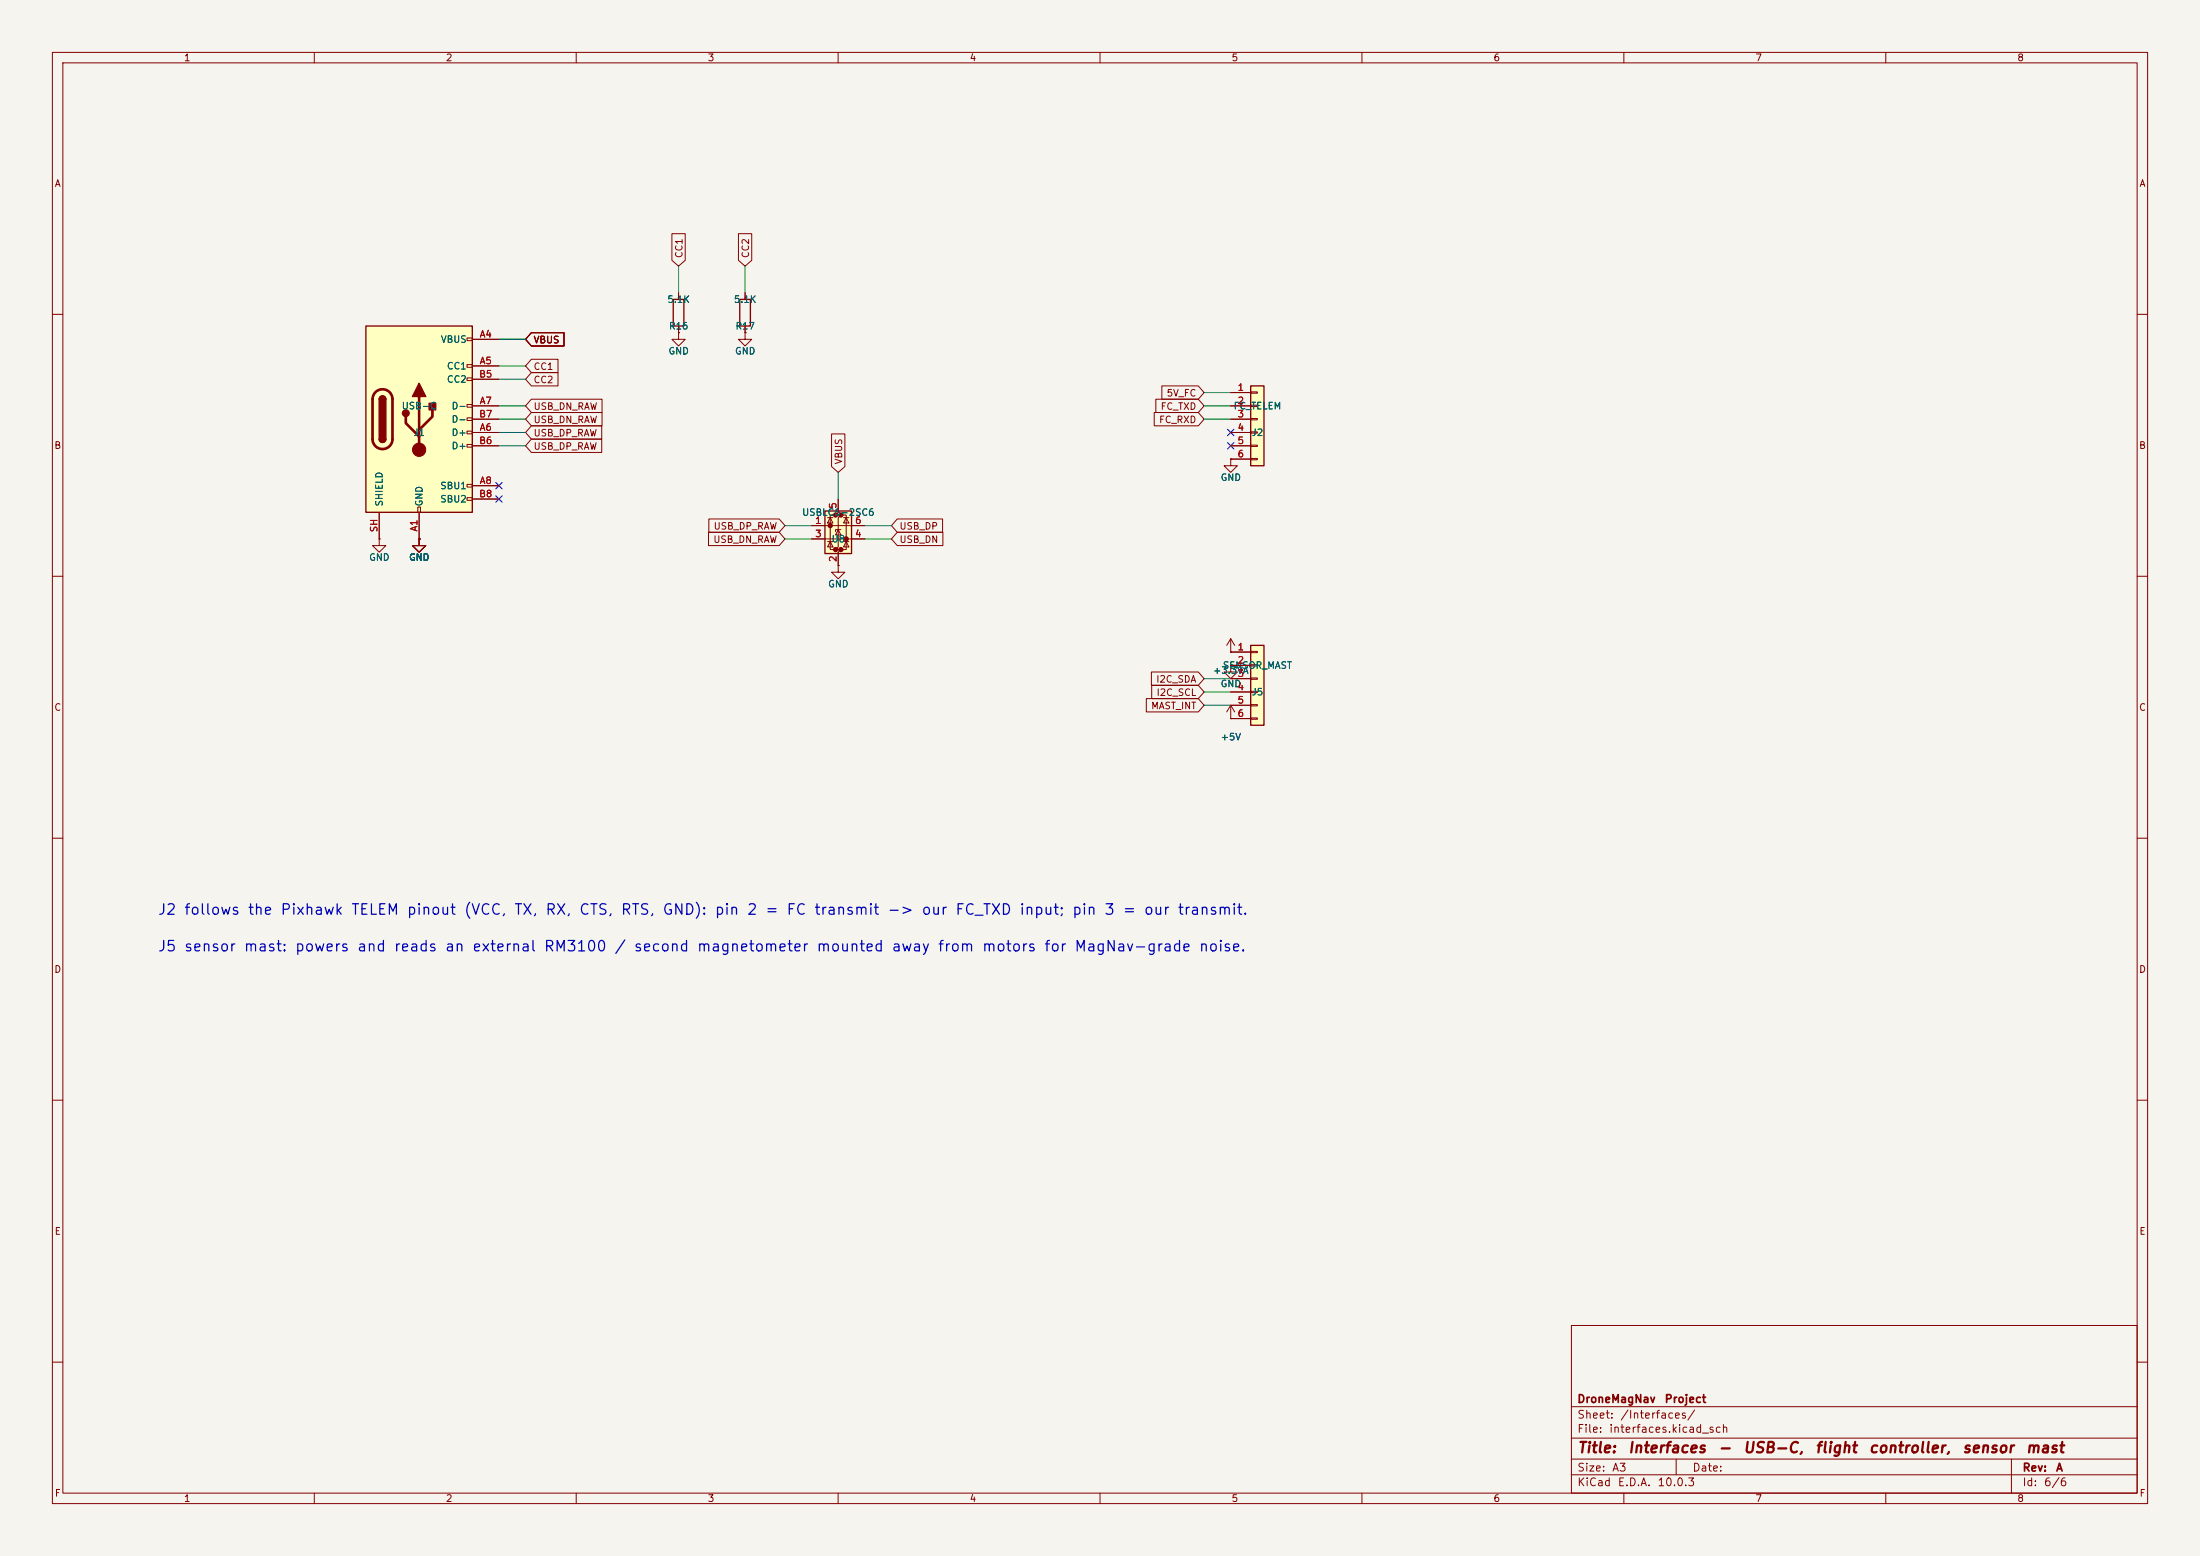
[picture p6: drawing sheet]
<svg xmlns="http://www.w3.org/2000/svg" width="420mm" height="297mm" viewBox="0 0 420 297" stroke-linecap="round" stroke-linejoin="round" font-family="sans-serif">
<path d="M0 0h420v297h-420z" fill="#f5f4ef" stroke="#f5f4ef" stroke-width=".19"/>
<g fill="none" stroke="#840000" stroke-width=".19">
<path d="M10 10h400v277h-400zM12 12h396v273h-396zM60 10v2M110 10v2M160 10v2M210 10v2M260 10v2M310 10v2M360 10v2M10 60h2M408 60h2M10 110h2"/>
<path d="M80 102.9v1.2h1.3l-1.3 1.3-1.3-1.3h1.3M80 102.9h.1M408 110h2M10 160h2M408 160h2M10 210h2M408 210h2M300 253h108v32h-108zM10 260h2M300 278.5h108M300 274.5h108M300 268.5h108"/>
<path d="M320 278.5v3M384 278.5v6.5M408 260h2M60 285v2M110 285v2M160 285v2M210 285v2M260 285v2M300 281.5h108M310 285v2M360 285v2"/>
</g>
<path d="M238.8 123.2h2.5v15.2h-2.5z" fill="#ffffc2"/>
<path d="M238.8 123.2h2.5v15.2h-2.5z" fill="none" stroke="#840000" stroke-width=".25"/>
<g fill="none" stroke="#840000" stroke-width=".19">
<path d="M72.4 102.9v1.2h1.3l-1.3 1.3-1.3-1.3h1.3M72.4 102.9h.1M80 102.9v1.2h1.3l-1.3 1.3-1.3-1.3h1.3M80 102.9h.1M160 108v1.2h1.3l-1.3 1.3-1.3-1.3h1.3M160 108h.1M234.9 137.2h.1M234.9 124.5h3.9M234.9 127h3.9M234.9 129.5h3.9M234.9 132.1h3.9M234.9 134.6h3.9"/>
<path d="M234.9 137.2h3.9M234.9 134.6l-.7 1.3M234.9 134.6l.8 1.3M234.9 134.6v2.6M238.8 124.3h1.2v.3h-1.2zM238.8 126.9h1.2v.2h-1.2zM238.8 129.4h1.2v.3h-1.2zM238.8 132h1.2v.2h-1.2zM238.8 134.5h1.2v.2h-1.2zM238.8 137h1.2v.3h-1.2z"/>
</g>
<path d="M157.5 97.5h5.1v8.2h-5.1z" fill="#ffffc2"/>
<g fill="#840000" stroke="#840000" stroke-width=".51">
<circle cx="158.5" cy="100.3" r=".25"/>
<circle cx="159.5" cy="98.3" r=".25"/>
<circle cx="159.5" cy="104.9" r=".25"/>
<circle cx="160.5" cy="98.3" r=".25"/>
<circle cx="160.5" cy="104.9" r=".25"/>
<circle cx="161.5" cy="102.9" r=".25"/>
</g>
<g fill="none" stroke="#840000" stroke-width=".19">
<path d="M158 98.8h1M158.5 98.8l.5 1h-1zM159.5 98.3h-1v6.6h1M160 95.3v2.5l-.5 .5h1l-.5 .5v5.6l-.5 .5h1l-.5 .5v2.6M160.5 98.3h1v6.6h-1M161 98.8h1.1M161.5 98.8l.6 1h-1.1zM234.9 87.6v1.3h1.3l-1.3 1.3-1.2-1.3h1.2M234.9 87.6h.1M154.9 100.3h10.2M154.9 102.9h10.2M158 103.4h1"/>
<path d="M158.5 103.4l.5 1h-1zM160 101.1l.5 1h-1zM160.5 101.1h-1v.4M161 103.4h1.1M161.5 103.4l.6 1h-1.1zM234.9 127v1.3h1.3l-1.3 1.2-1.2-1.2h1.2M234.9 127h.1M234.9 124.5h.1M234.9 121.9l-.7 1.3M234.9 121.9l.8 1.3M234.9 121.9v2.6"/>
</g>
<path d="M157.5 97.5h5.1v8.2h-5.1z" fill="none" stroke="#840000" stroke-width=".25"/>
<path d="M238.8 73.7h2.5v15.2h-2.5z" fill="#ffffc2"/>
<path d="M238.8 73.7h2.5v15.2h-2.5z" fill="none" stroke="#840000" stroke-width=".25"/>
<path d="M234.9 74.9h3.9M234.9 77.5h3.9M238.8 74.8h1.2v.3h-1.2zM238.8 77.3h1.2v.3h-1.2zM238.8 79.9h1.2v.2h-1.2zM234.9 80h3.9M234.9 82.6h3.9M234.9 85.1h3.9M234.9 87.6h3.9M238.8 82.4h1.2v.3h-1.2zM238.8 85h1.2v.2h-1.2zM238.8 87.5h1.2v.3h-1.2z" fill="none" stroke="#840000" stroke-width=".19"/>
<path d="M69.8 62.2h20.4v35.6h-20.4z" fill="#ffffc2"/>
<g fill="none" stroke="#840000" stroke-width=".19">
<path d="M128.3 44.6h2.5v5.1l-1.3 1.1-1.2-1.1zM129.5 55.9v1.3M141 44.6h2.5v5.1l-1.3 1.1-1.2-1.1zM142.2 55.9v1.3M89.2 64.5h1v.5h-1zM89.2 69.6h1v.5h-1zM89.2 72.1h1v.5h-1zM89.2 77.2h1v.5h-1zM89.2 79.8h1v.5h-1zM90.2 64.8h5M90.2 69.9h5M90.2 77.5h5"/>
<path d="M90.2 72.4h5M101.4 71.1h5.1v2.6h-5.1l-1.1-1.3zM101.4 68.6h5.1v2.5h-5.1l-1.1-1.2zM101.4 63.5h6.3v2.5h-6.3l-1.1-1.2zM101.4 76.2h13.5v2.5h-13.5l-1.1-1.2zM101.4 78.7h13.5v2.6h-13.5l-1.1-1.3zM129.5 63.5v1.3h1.3l-1.3 1.2-1.2-1.2h1.2M129.5 63.5h.1M129.5 62.2v1.3M142.2 63.5v1.3h1.3l-1.3 1.2-1.2-1.2h1.2M142.2 63.5h.1M142.2 62.2v1.3"/>
<path d="M220.3 78.7h8.5l1.1 1.3-1.1 1.3h-8.5zM220.7 76.2h8.1l1.1 1.3-1.1 1.2h-8.1zM221.8 73.7h7l1.1 1.2-1.1 1.3h-7zM234.9 77.5h3.9M234.9 74.9h3.9M72.4 97.8v5.1M79.8 96.8h.5v1h-.5zM80 97.8v5.1M89.2 82.3h1v.5h-1zM89.2 84.8h1v.5h-1zM89.2 92.5h1v.5h-1zM89.2 95h1v.5h-1z"/>
<path d="M90.2 82.6h5M90.2 92.7h5M90.2 85.1h5M90.2 80h5M90.2 95.3h5M101.4 81.3h13.5v2.5h-13.5l-1.1-1.2zM101.4 83.8h13.5v2.6h-13.5l-1.1-1.3zM135.3 99.1h13.4l1.2 1.2-1.2 1.3h-13.4zM158.7 82.8h2.6v6.3l-1.3 1.1-1.3-1.1zM160 95.3v2.5M171.3 99.1h8.6v2.5h-8.6l-1.1-1.3zM234.9 87.6h.1"/>
<path d="M234.9 82.6h3.9M234.9 85.1h3.9M234.9 80h3.9M234.9 87.6h3.9M72.4 102.9h.1M80 102.9h.1M135.3 101.6h13.4l1.2 1.3-1.2 1.2h-13.4zM154.9 100.3h2.6M154.9 102.9h2.6M160 108h.1M160 105.4v2.6M162.6 100.3h2.5"/>
<path d="M162.6 102.9h2.5M171.3 101.6h8.7v2.5h-8.7l-1.1-1.2zM218.8 133.3h10l1.1 1.3-1.1 1.3h-10zM219.8 128.3h9l1.1 1.2-1.1 1.3h-9zM219.9 130.8h8.9l1.1 1.3-1.1 1.3h-8.9zM234.9 137.2h.1M234.9 124.5h.1M234.9 127h.1M234.9 124.5h3.9M234.9 127h3.9M234.9 129.5h3.9M234.9 132.1h3.9"/>
<path d="M234.9 134.6h3.9M234.9 137.2h3.9"/>
</g>
<path d="M128.5 57.2h2.1v5h-2.1zM141.2 57.2h2.1v5h-2.1zM69.8 62.2h20.4v35.6h-20.4zM72.4 76.2a.64 .64 0 0 1 .6-.6 .64 .64 0 0 1 .7 .6M72.4 83.8a.64 .64 0 0 0 .6 .7 .64 .64 0 0 0 .7-.7" fill="none" stroke="#840000" stroke-width=".25"/>
<path d="M71.7 74.9a1.9 1.9 0 0 1 2-.5 1.9 1.9 0 0 1 1.2 1.8v7.6a1.91 1.91 0 0 1-1.9 1.9 1.91 1.91 0 0 1-1.9-1.9v-7.7l.2-.7zM77.5 79.5v1.3l2.5 2.5M80 75.7v10.2M82.5 78.2v1.3l-2.5 2.5" fill="none" stroke="#840000" stroke-width=".51"/>
<g fill="#840000" stroke="#840000" stroke-width=".25">
<path d="M72.4 76.2h1.3v7.6h-1.3z"/>
<path d="M72.6 75.8a.64 .64 0 0 1 .7-.2 .64 .64 0 0 1 .4 .6h-1.3z"/>
<path d="M72.4 83.8h1.3a.64 .64 0 0 1-.7 .7 .64 .64 0 0 1-.6-.7z"/>
<path d="M80 73.2l1.3 2.5h-2.6z"/>
<path d="M81.9 77h1.3v1.2h-1.3z"/>
<circle cx="77.5" cy="78.9" r=".63"/>
</g>
<circle cx="80" cy="85.9" r="1.27" fill="#840000" stroke="#840000" stroke-width=".19"/>
<g fill="none" stroke="#009600" stroke-width=".19">
<path d="M129.5 50.8v5.1M142.2 50.8v5.1M95.2 77.5h5.1M95.2 64.8h5.1M95.2 69.9h5.1M95.2 72.4h5.1M229.9 77.5h5M229.9 74.9h5M95.2 82.6h5.1M95.2 85.1h5.1M95.2 80h5.1M160 90.2v5.1"/>
<path d="M229.9 80h5M149.9 102.9h5M149.9 100.3h5M165.1 102.9h5.1M165.1 100.3h5.1M229.9 129.5h5M229.9 132.1h5M229.9 134.6h5"/>
</g>
<path d="M94.6 92.1l1.3 1.2M94.6 94.6l1.3 1.3M95.9 92.1l-1.3 1.2M95.9 94.6l-1.3 1.3M234.3 84.5l1.3 1.2M234.3 81.9l1.3 1.3M235.6 84.5l-1.3 1.2M235.6 81.9l-1.3 1.3" fill="none" stroke="#000084" stroke-width=".19"/>
<g font-size="2" fill="#0000c2">
<text x="30" y="175.1">J2 follows the Pixhawk TELEM pinout (VCC, TX, RX, CTS, RTS, GND): pin 2 = FC transmit -&gt; our FC_TXD input; pin 3 = our transmit.</text>
<text x="30" y="182.1">J5 sensor mast: powers and reads an external RM3100 / second magnetometer mounted away from motors for MagNav-grade noise.</text>
</g>
<g font-size="2" fill="#840000">
<text x="301" y="277.8">Title:</text>
<text x="310.7" y="277.8">Interfaces</text>
<text x="327.8" y="277.8">-</text>
<text x="332.6" y="277.8">USB-C,</text>
<text x="346.4" y="277.8">flight</text>
<text x="356.6" y="277.8">controller,</text>
<text x="374.5" y="277.8">sensor</text>
<text x="386.6" y="277.8">mast</text>
</g>
<g font-size="1.5" fill="#840000">
<text x="301" y="268.1">DroneMagNav</text>
<text x="317.7" y="268.1">Project</text>
<text x="301" y="273.8">File:</text>
<text x="301" y="271.1">Sheet:</text>
<text x="307.1" y="273.8">interfaces.kicad_sch</text>
<text x="309.2" y="271.1">/Interfaces/</text>
<text x="301" y="281.2">Size:</text>
<text x="307.6" y="281.2">A3</text>
<text x="323" y="281.2">Date:</text>
<text x="386" y="281.2">Rev:</text>
<text x="392.4" y="281.2">A</text>
<text x="301" y="284">KiCad</text>
<text x="308.7" y="284">E.D.A.</text>
<text x="316.3" y="284">10.0.3</text>
<text x="386" y="284">Id:</text>
<text x="390.1" y="284">6/6</text>
</g>
<g font-size="1.3" fill="#840000">
<text x="35" y="12">1</text>
<text x="85" y="12">2</text>
<text x="135" y="12">3</text>
<text x="185" y="12">4</text>
<text x="235" y="12">5</text>
<text x="285" y="12">6</text>
<text x="335" y="12">7</text>
<text x="385" y="12">8</text>
<text x="10.3" y="36">A</text>
<text x="408.3" y="36">A</text>
<text x="130.6" y="49.4" transform="rotate(-90 130.6 49.4)">CC1</text>
<text x="143.3" y="49.4" transform="rotate(-90 143.3 49.4)">CC2</text>
<text x="101.8" y="65.8">VBUS</text>
<text x="101.8" y="70.9">CC1</text>
<text x="101.8" y="73.5">CC2</text>
<text x="222.6" y="76">5V_FC</text>
<text x="101.8" y="83.6">USB_DP_RAW</text>
<text x="101.8" y="78.5">USB_DN_RAW</text>
<text x="101.8" y="81.1">USB_DN_RAW</text>
<text x="221.2" y="81.1">FC_RXD</text>
<text x="221.5" y="78.5">FC_TXD</text>
<text x="10.3" y="86">B</text>
<text x="101.8" y="86.2">USB_DP_RAW</text>
<text x="161.1" y="88.7" transform="rotate(-90 161.1 88.7)">VBUS</text>
<text x="408.2" y="86">B</text>
<text x="136.1" y="101.4">USB_DP_RAW</text>
<text x="171.6" y="101.4">USB_DP</text>
<text x="136.1" y="103.9">USB_DN_RAW</text>
<text x="171.6" y="103.9">USB_DN</text>
<text x="220.6" y="130.6">I2C_SDA</text>
<text x="10.3" y="136">C</text>
<text x="219.7" y="135.7">MAST_INT</text>
<text x="220.7" y="133.1">I2C_SCL</text>
<text x="408.2" y="136">C</text>
<text x="10.3" y="186">D</text>
<text x="408.2" y="186">D</text>
<text x="10.3" y="236">E</text>
<text x="408.3" y="236">E</text>
<text x="10.3" y="286">F</text>
<text x="35" y="287">1</text>
<text x="85" y="287">2</text>
<text x="135" y="287">3</text>
<text x="185" y="287">4</text>
<text x="235" y="287">5</text>
<text x="285" y="287">6</text>
<text x="335" y="287">7</text>
<text x="385" y="287">8</text>
<text x="408.3" y="286">F</text>
</g>
<g font-size="1.3" fill="#006464">
<text x="127.3" y="58.1">5.1K</text>
<text x="140" y="58.1">5.1K</text>
<text x="84.1" y="65.7">VBUS</text>
<text x="127.6" y="63.2">R16</text>
<text x="140.3" y="63.2">R17</text>
<text x="85.2" y="70.8">CC1</text>
<text x="127.5" y="68">GND</text>
<text x="140.2" y="68">GND</text>
<text x="85.2" y="73.4">CC2</text>
<text x="76.6" y="78.4">USB-C</text>
<text x="78.8" y="83.5">J1</text>
<text x="86.1" y="83.5">D+</text>
<text x="86.1" y="78.4">D-</text>
<text x="86.1" y="81">D-</text>
<text x="235.4" y="78.4">FC_TELEM</text>
<text x="238.8" y="83.5">J2</text>
<text x="86.1" y="86.1">D+</text>
<text x="83.9" y="93.7">SBU1</text>
<text x="232.9" y="92.1">GND</text>
<text x="73.4" y="96.8" transform="rotate(-90 73.4 96.8)">SHIELD</text>
<text x="81" y="96.8" transform="rotate(-90 81 96.8)">GND</text>
<text x="83.9" y="96.2">SBU2</text>
<text x="153" y="98.8">USBLC6-2SC6</text>
<text x="70.4" y="107.3">GND</text>
<text x="78" y="107.3">GND</text>
<text x="158.6" y="103.8">U8</text>
<text x="158" y="112.4">GND</text>
<text x="231.5" y="128.9">+3.3VA</text>
<text x="232.9" y="131.5">GND</text>
<text x="233.3" y="128">SENSOR_MAST</text>
<text x="238.8" y="133.1">J5</text>
<text x="232.9" y="141.6">+5V</text>
</g>
<g font-size="1.3" fill="#a90000">
<text x="91.5" y="64.7">A4</text>
<text x="91.5" y="69.8">A5</text>
<text x="91.4" y="72.4">B5</text>
<text x="91.5" y="77.4">A7</text>
<text x="236.1" y="74.9">1</text>
<text x="236.1" y="77.4">2</text>
<text x="91.4" y="80">B7</text>
<text x="91.5" y="82.5">A6</text>
<text x="236.1" y="80">3</text>
<text x="236.1" y="82.5">4</text>
<text x="91.4" y="85.1">B6</text>
<text x="236.1" y="85.1">5</text>
<text x="236.1" y="87.6">6</text>
<text x="91.4" y="95.2">B8</text>
<text x="91.5" y="92.7">A8</text>
<text x="72.4" y="101.7" transform="rotate(-90 72.4 101.7)">SH</text>
<text x="80" y="101.6" transform="rotate(-90 80 101.6)">A1</text>
<text x="155.5" y="100.3">1</text>
<text x="160" y="97.2" transform="rotate(-90 160 97.2)">5</text>
<text x="163.1" y="100.3">6</text>
<text x="155.5" y="102.8">3</text>
<text x="160" y="107.4" transform="rotate(-90 160 107.4)">2</text>
<text x="163.1" y="102.8">4</text>
<text x="236.1" y="124.4">1</text>
<text x="236.1" y="127">2</text>
<text x="236.1" y="129.5">3</text>
<text x="236.1" y="132.1">4</text>
<text x="236.1" y="134.6">5</text>
<text x="236.1" y="137.1">6</text>
</g>
</svg>
